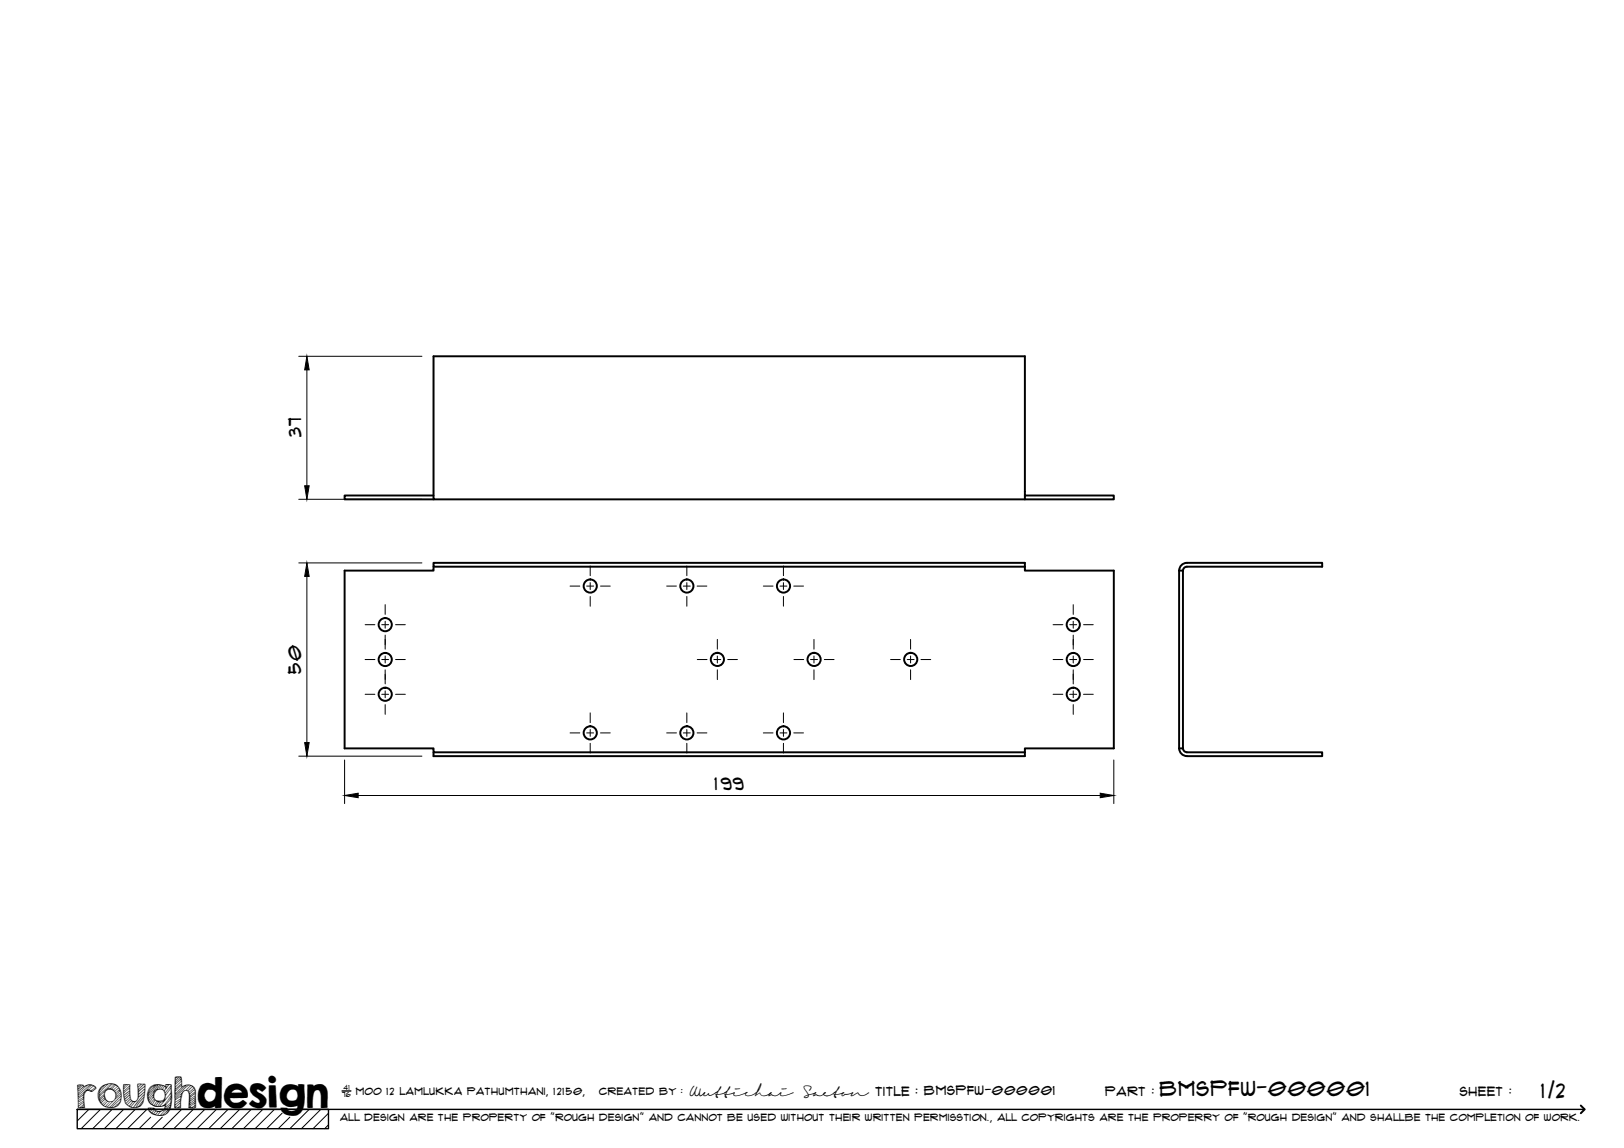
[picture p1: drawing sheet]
<svg xmlns="http://www.w3.org/2000/svg" width="420mm" height="297mm" viewBox="0 0 420 297" stroke-linecap="round" stroke-linejoin="round" font-family="sans-serif">
<!-- layer: Visible -->
<g fill="none" stroke="#000" stroke-width=".51">
<path d="M112.2 128.2h-23v1h23M265.2 128.2h23v1h-23v-37h-153v37h153M112.2 145.6h153v1h-153zM112.2 146.6v1h-23v46h23v1.1h153M265.2 146.6v1h23v46h-23v1.1M306 147.6h-.9v46h.9M306 147.6v46M307.1 145.6h35v1h-35M307.1 145.6a2 2 0 0 0-2 2M307.1 146.6a1.01 1.01 0 0 0-1 1M112.2 194.7v1h153v-1M305.1 193.6a2 2 0 0 0 2 2"/>
<path d="M306.1 193.6a1.01 1.01 0 0 0 1 1M307.1 194.7h35v1h-35"/>
<circle cx="152.7" cy="151.6" r="1.7"/>
<circle cx="177.7" cy="151.6" r="1.7"/>
<circle cx="202.7" cy="151.6" r="1.7"/>
<circle cx="99.7" cy="170.6" r="1.7"/>
<circle cx="99.7" cy="179.6" r="1.7"/>
<circle cx="99.7" cy="161.6" r="1.7"/>
<circle cx="185.6" cy="170.6" r="1.7"/>
<circle cx="210.6" cy="170.6" r="1.7"/>
<circle cx="235.6" cy="170.6" r="1.7"/>
<circle cx="277.7" cy="170.6" r="1.7"/>
<circle cx="277.7" cy="179.6" r="1.7"/>
<circle cx="277.7" cy="161.6" r="1.7"/>
<circle cx="152.7" cy="189.6" r="1.7"/>
<circle cx="177.7" cy="189.6" r="1.7"/>
<circle cx="202.7" cy="189.6" r="1.7"/>
</g>
<!-- layer: TitleBlock -->
<path d="M20 287h65v5h-65zM20 287h390M88.5 282.3h2.3" fill="none" stroke="#000" stroke-width=".36"/>
<path d="M409 286.1l1 .9-1 1" fill="none" stroke="#000" stroke-width=".51"/>
<g fill="none" stroke="#000" stroke-width=".26">
<path d="M23 287l-3 3.1M26 287l-5 5M29 287l-5 5M32 287l-5 5M35 287l-5 5M38 287l-5 5M39 289.1l-3 2.9M42 289.1l-3 2.9M47 287l-5 5M50 287l-5 5M53 287l-5 5M56 287l-5 5"/>
<path d="M59 287l-5 5M62 287l-5 5M65 287l-5 5M68 287l-5 5M71 287l-5 5M73 288l-4 4M75 289.1l-3 2.9M80 287l-5 5M83 287l-5 5M85 288l-4 4M85 291l-1 1"/>
</g>
<!-- layer: Smart Centers -->
<g fill="none" stroke="#000" stroke-width=".26">
<path d="M99.7 156.4v2.6M147.5 151.6h2.5M151.8 151.6h1.8M152.7 146.4v2.6M152.7 150.8v1.7M152.7 154.3v2.6M155.4 151.6h2.5M172.5 151.6h2.5M176.8 151.6h1.8M177.7 146.4v2.6M177.7 150.8v1.7M177.7 154.3v2.6"/>
<path d="M180.4 151.6h2.5M197.5 151.6h2.5M201.8 151.6h1.8M202.7 146.4v2.6M202.7 150.8v1.7M202.7 154.3v2.6M205.4 151.6h2.5M277.7 156.4v2.6M94.5 170.7h2.5M94.5 161.6h2.5M94.5 179.6h2.5M98.8 170.7h1.7"/>
<path d="M98.8 161.6h1.7M98.8 179.6h1.7M99.7 160.7v1.8M99.7 164.3v3.7M99.7 169.7v1.8M99.7 173.3v3.7M99.7 178.8v1.7M102.3 170.7h2.6M102.3 161.6h2.6M102.3 179.6h2.6M180.4 170.7h2.5M184.7 170.7h1.8"/>
<path d="M185.6 165.4v2.6M185.6 169.7v1.8M185.6 173.3v2.5M188.3 170.7h2.5M205.4 170.7h2.5M209.7 170.7h1.8M210.6 165.4v2.6M210.6 169.7v1.8M210.6 173.3v2.5M213.3 170.7h2.5M230.4 170.7h2.5M234.7 170.7h1.8"/>
<path d="M235.6 165.4v2.6M235.6 169.7v1.8M235.6 173.3v2.5M238.3 170.7h2.5M272.5 170.7h2.5M272.5 161.6h2.5M272.5 179.6h2.5M276.8 170.7h1.8M276.8 161.6h1.8M276.8 179.6h1.8M277.7 160.7v1.8M277.7 164.3v3.7"/>
<path d="M277.7 169.7v1.8M277.7 173.3v3.7M277.7 178.8v1.7M280.3 170.7h2.6M280.3 161.6h2.6M280.3 179.6h2.6M99.7 182.3v2.5M147.5 189.6h2.5M151.8 189.6h1.8M152.7 184.5v2.5M152.7 188.8v1.7M152.7 192.3v2.5"/>
<path d="M155.4 189.6h2.5M172.5 189.6h2.5M176.8 189.6h1.8M177.7 184.5v2.5M177.7 188.8v1.7M177.7 192.3v2.5M180.4 189.6h2.5M197.5 189.6h2.5M201.8 189.6h1.8M202.7 184.5v2.5M202.7 188.8v1.7M202.7 192.3v2.5"/>
<path d="M205.4 189.6h2.5M277.7 182.3v2.5"/>
</g>
<!-- layer: FD_Dimensions -->
<path d="M77.3 92.2h31.9M79.4 95.7v30M77.3 129.2h31.9M77.3 145.7h31.9M79.4 149.1v43M77.3 195.7h31.9M89.2 196.6v11.3M288.2 196.6v11.3M92.7 205.8h191.9" fill="none" stroke="#000" stroke-width=".26"/>
<path d="M79.4 92.2l.6 3.5h-1.2zM78.8 125.7h1.2l-.6 3.5zM79.4 145.7l.6 3.4h-1.2zM78.8 192.1h1.2l-.6 3.6zM89.2 205.8l3.5-.6v1.2zM284.6 205.2l3.6 .6-3.6 .6z" fill="#000" stroke="#000" stroke-width=".26"/>
<text font-size="9.7" x="19.9" y="286.8">roughdesign</text>
<g font-size="5.3">
<text x="300.1" y="283.6">BMSPFW-000001</text>
<text x="398.7" y="284">1/2</text>
</g>
<g font-size="4.6">
<text x="77.9" y="113.2" transform="rotate(-90 77.9 113.2)">37</text>
<text x="78" y="174.3" transform="rotate(-90 78 174.3)">50</text>
<text x="184.9" y="204.4">199</text>
</g>
<g font-size="3.4">
<text x="178.3" y="283.5">Wuttichai</text>
<text x="208.1" y="283.5">Saeton title : BMSPFW-000001</text>
</g>
<g font-size="3.3">
<text x="286" y="283.5">Part :</text>
<text x="377.7" y="283.5">sheet :</text>
</g>
<g font-size="2.7">
<text x="92.1" y="283.3">moo 12 Lamlukka pathumthani, 12150,</text>
<text x="155" y="283.3">created by :</text>
</g>
<text font-size="2.6" x="88" y="290.1">all design are the property of &quot;rough design&quot; and cannot be used without their written permisstion., all copyrights are the properry of &quot;rough design&quot; and shallbe the completion of work.</text>
<g font-size="1.9">
<text x="88.5" y="283.9">76</text>
<text x="88.9" y="282.1">41</text>
</g>
</svg>
